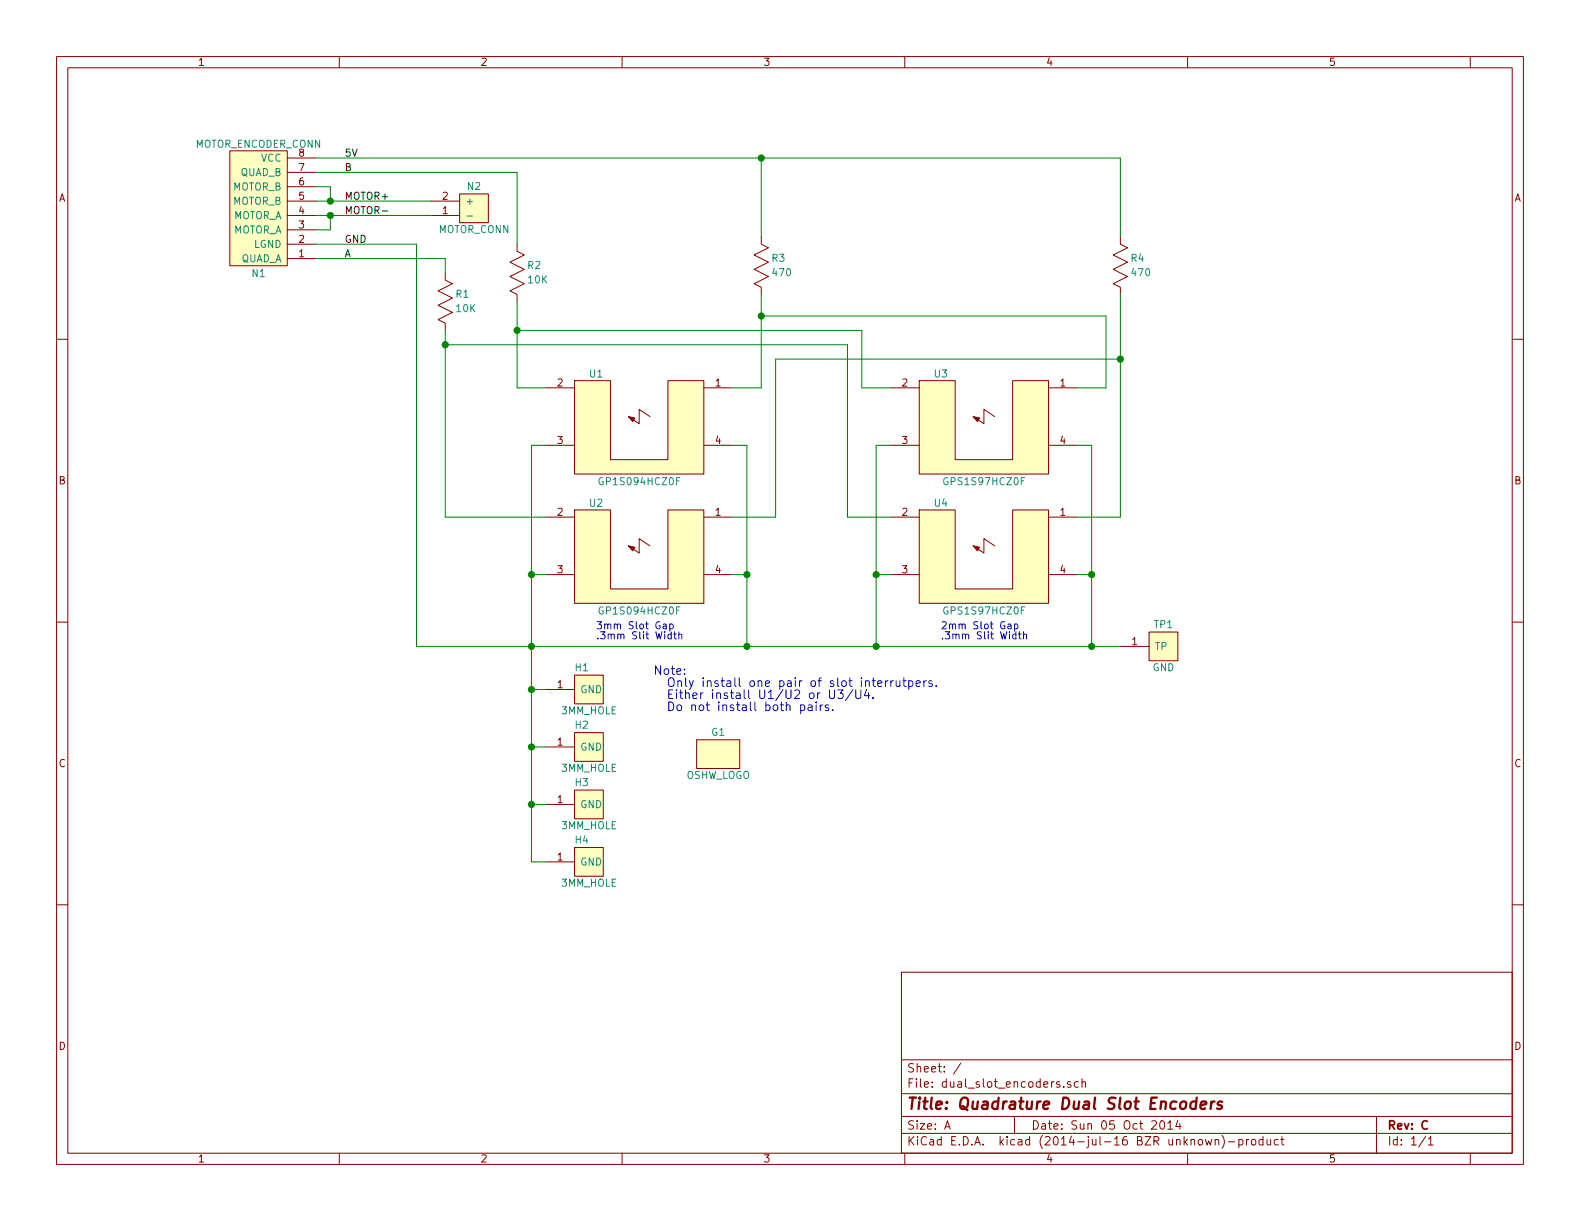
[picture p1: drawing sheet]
EESchema Schematic File Version 2
LIBS:dual_slot_encoders
LIBS:power
LIBS:device
LIBS:transistors
LIBS:conn
LIBS:linear
LIBS:regul
LIBS:74xx
LIBS:cmos4000
LIBS:adc-dac
LIBS:memory
LIBS:xilinx
LIBS:special
LIBS:microcontrollers
LIBS:dsp
LIBS:microchip
LIBS:analog_switches
LIBS:motorola
LIBS:texas
LIBS:intel
LIBS:audio
LIBS:interface
LIBS:digital-audio
LIBS:philips
LIBS:display
LIBS:cypress
LIBS:siliconi
LIBS:opto
LIBS:atmel
LIBS:contrib
LIBS:valves
LIBS:dual_slot_encoders-cache
EELAYER 24 0
EELAYER END
$Descr A 11000 8500
encoding utf-8
Sheet 1 1
Title "Quadrature Dual Slot Encoders"
Date "Sun 05 Oct 2014"
Rev "C"
Comp ""
Comment1 ""
Comment2 ""
Comment3 ""
Comment4 ""
$EndDescr
$Comp
L R_VERT R2
U 1 1
P 3600 1900
F 0 "R2" H 3670 1950 50  0000 L CNN
F 1 "10K" H 3670 1850 50  0000 L CNN
F 2 "dual_slot_encoders:Resistor_Horizontal_400" H 3600 1950 60  0001 C CNN
F 3 "" H 3600 1950 60  0000 C CNN
	1    3600 1900
	1    0    0    -1  
$EndComp
$Comp
L 3MM_HOLE H1
U 1 1
P 4100 4800
F 0 "H1" H 4050 4950 50  0000 C CNN
F 1 "3MM_HOLE" H 4100 4650 50  0000 C CNN
F 2 "dual_slot_encoders:MountingHole_3mm" H 4100 4800 60  0001 C CNN
F 3 "" H 4100 4800 60  0000 C CNN
	1    4100 4800
	1    0    0    -1  
$EndComp
$Comp
L SLOT_OPTOINTERUPTER U3
U 1 1
P 6850 2900
F 0 "U3" H 6550 3195 50  0000 C CNN
F 1 "GPS1S97HCZ0F" H 6850 2445 50  0000 C CNN
F 2 "dual_slot_encoders:GP1S097HCZ0F" H 7200 2700 60  0001 C CNN
F 3 "" H 7200 2700 60  0000 C CNN
	1    6850 2900
	1    0    0    -1  
$EndComp
$Comp
L SLOT_OPTOINTERUPTER U4
U 1 1
P 6850 3800
F 0 "U4" H 6550 4095 50  0000 C CNN
F 1 "GPS1S97HCZ0F" H 6850 3345 50  0000 C CNN
F 2 "dual_slot_encoders:GP1S097HCZ0F" H 7200 3600 60  0001 C CNN
F 3 "" H 7200 3600 60  0000 C CNN
	1    6850 3800
	1    0    0    -1  
$EndComp
$Comp
L SLOT_OPTOINTERUPTER U1
U 1 1
P 4450 2900
F 0 "U1" H 4150 3195 50  0000 C CNN
F 1 "GP1S094HCZ0F" H 4450 2445 50  0000 C CNN
F 2 "dual_slot_encoders:GP1S094HCZ0F" H 4800 2700 60  0001 C CNN
F 3 "" H 4800 2700 60  0000 C CNN
	1    4450 2900
	1    0    0    -1  
$EndComp
$Comp
L SLOT_OPTOINTERUPTER U2
U 1 1
P 4450 3800
F 0 "U2" H 4150 4095 50  0000 C CNN
F 1 "GP1S094HCZ0F" H 4450 3345 50  0000 C CNN
F 2 "dual_slot_encoders:GP1S094HCZ0F" H 4800 3600 60  0001 C CNN
F 3 "" H 4800 3600 60  0000 C CNN
	1    4450 3800
	1    0    0    -1  
$EndComp
Wire Wire Line
	7800 3600 7500 3600
Wire Wire Line
	7700 2700 7500 2700
Wire Wire Line
	7500 4000 7600 4000
Wire Wire Line
	7600 4500 7600 3100
Wire Wire Line
	7600 3100 7500 3100
Wire Wire Line
	5100 4000 5200 4000
Wire Wire Line
	5200 4500 5200 3100
Wire Wire Line
	5200 3100 5100 3100
Wire Wire Line
	5100 3600 5400 3600
Wire Wire Line
	3800 3100 3700 3100
Wire Wire Line
	3700 3100 3700 6000
Wire Wire Line
	3700 4000 3800 4000
Wire Wire Line
	3600 2700 3800 2700
Wire Wire Line
	3600 2100 3600 2700
Wire Wire Line
	3100 3600 3800 3600
Wire Wire Line
	6200 3100 6100 3100
Wire Wire Line
	6100 3100 6100 4500
Wire Wire Line
	6100 4000 6200 4000
Wire Wire Line
	5900 3600 6200 3600
Wire Wire Line
	2900 4500 7800 4500
Connection ~ 5200 4000
Connection ~ 3700 4000
Connection ~ 6100 4000
Connection ~ 5200 4500
Connection ~ 7600 4000
Connection ~ 6100 4500
$Comp
L R_VERT R3
U 1 1
P 5300 1850
F 0 "R3" H 5370 1900 50  0000 L CNN
F 1 "470" H 5370 1800 50  0000 L CNN
F 2 "dual_slot_encoders:Resistor_Horizontal_400" H 5300 1900 60  0001 C CNN
F 3 "" H 5300 1900 60  0000 C CNN
	1    5300 1850
	1    0    0    -1  
$EndComp
Wire Wire Line
	6200 2700 6000 2700
Wire Wire Line
	5300 2700 5100 2700
$Comp
L R_VERT R1
U 1 1
P 3100 2100
F 0 "R1" H 3170 2150 50  0000 L CNN
F 1 "10K" H 3170 2050 50  0000 L CNN
F 2 "dual_slot_encoders:Resistor_Horizontal_400" H 3100 2150 60  0001 C CNN
F 3 "" H 3100 2150 60  0000 C CNN
	1    3100 2100
	1    0    0    -1  
$EndComp
Wire Wire Line
	3100 2300 3100 3600
Wire Wire Line
	7700 2200 5300 2200
Connection ~ 5300 2200
Wire Wire Line
	6000 2300 3600 2300
Connection ~ 3600 2300
Wire Wire Line
	6000 2700 6000 2300
Wire Wire Line
	5900 3600 5900 2400
Wire Wire Line
	5900 2400 3100 2400
Connection ~ 3100 2400
$Comp
L 3MM_HOLE H2
U 1 1
P 4100 5200
F 0 "H2" H 4050 5350 50  0000 C CNN
F 1 "3MM_HOLE" H 4100 5050 50  0000 C CNN
F 2 "dual_slot_encoders:MountingHole_3mm" H 4100 5200 60  0001 C CNN
F 3 "" H 4100 5200 60  0000 C CNN
	1    4100 5200
	1    0    0    -1  
$EndComp
$Comp
L 3MM_HOLE H3
U 1 1
P 4100 5600
F 0 "H3" H 4050 5750 50  0000 C CNN
F 1 "3MM_HOLE" H 4100 5450 50  0000 C CNN
F 2 "dual_slot_encoders:MountingHole_3mm" H 4100 5600 60  0001 C CNN
F 3 "" H 4100 5600 60  0000 C CNN
	1    4100 5600
	1    0    0    -1  
$EndComp
$Comp
L 3MM_HOLE H4
U 1 1
P 4100 6000
F 0 "H4" H 4050 6150 50  0000 C CNN
F 1 "3MM_HOLE" H 4100 5850 50  0000 C CNN
F 2 "dual_slot_encoders:MountingHole_3mm" H 4100 6000 60  0001 C CNN
F 3 "" H 4100 6000 60  0000 C CNN
	1    4100 6000
	1    0    0    -1  
$EndComp
Wire Wire Line
	3700 6000 3800 6000
Connection ~ 3700 4500
Wire Wire Line
	3800 4800 3700 4800
Connection ~ 3700 4800
Wire Wire Line
	3800 5200 3700 5200
Connection ~ 3700 5200
Wire Wire Line
	3800 5600 3700 5600
Connection ~ 3700 5600
Wire Wire Line
	2900 4500 2900 1700
Wire Wire Line
	2900 1700 2200 1700
Wire Wire Line
	3100 1900 3100 1800
Wire Wire Line
	3100 1800 2200 1800
Wire Wire Line
	3600 1700 3600 1200
Wire Wire Line
	3600 1200 2200 1200
Wire Wire Line
	5300 1650 5300 1100
Wire Wire Line
	2200 1100 7800 1100
Text Notes 4150 4450 0    50   ~ 0
3mm Slot Gap\n.3mm Slit Width
Text Label 2400 1700 0    50   ~ 0
GND
Text Label 2400 1100 0    50   ~ 0
5V
Text Label 2400 1800 0    50   ~ 0
A
Text Label 2400 1200 0    50   ~ 0
B
$Comp
L OSHW_LOGO G1
U 1 1
P 5000 5250
F 0 "G1" H 5000 5400 50  0000 C CNN
F 1 "OSHW_LOGO" H 5000 5100 50  0000 C CNN
F 2 "dual_slot_encoders:OSHW_LOGO_200mil" H 5000 5250 50  0001 C CNN
F 3 "" H 5000 5250 50  0000 C CNN
	1    5000 5250
	1    0    0    -1  
$EndComp
$Comp
L R_VERT R4
U 1 1
P 7800 1850
F 0 "R4" H 7870 1900 50  0000 L CNN
F 1 "470" H 7870 1800 50  0000 L CNN
F 2 "dual_slot_encoders:Resistor_Horizontal_400" H 7800 1900 60  0001 C CNN
F 3 "" H 7800 1900 60  0000 C CNN
	1    7800 1850
	1    0    0    -1  
$EndComp
Wire Wire Line
	5300 2050 5300 2700
Wire Wire Line
	7700 2700 7700 2200
Wire Wire Line
	7800 1100 7800 1650
Connection ~ 5300 1100
Wire Wire Line
	7800 2050 7800 3600
Wire Wire Line
	5400 3600 5400 2500
Wire Wire Line
	5400 2500 7800 2500
Connection ~ 7800 2500
$Comp
L TEST_POINT TP1
U 1 1
P 8100 4500
F 0 "TP1" H 8100 4650 50  0000 C CNN
F 1 "GND" H 8100 4350 50  0000 C CNN
F 2 "dual_slot_encoders:Pin_Header_Straight_1x01" H 8100 4500 60  0001 C CNN
F 3 "" H 8100 4500 60  0000 C CNN
	1    8100 4500
	1    0    0    -1  
$EndComp
Connection ~ 7600 4500
Text Notes 6550 4450 0    50   ~ 0
2mm Slot Gap\n.3mm Slit Width
Text Notes 4550 4950 0    60   ~ 0
Note:\n  Only install one pair of slot interrutpers.\n  Either install U1/U2 or U3/U4.\n  Do not install both pairs.
$Comp
L MOTOR_ENCODER_CONN N1
U 1 1
P 1800 1450
F 0 "N1" H 1800 1900 50  0000 C CNN
F 1 "MOTOR_ENCODER_CONN" H 1800 1000 50  0000 C CNN
F 2 "dual_slot_encoders:Pin_Header_Straight_2x04_Shrouded" H 1800 1450 60  0001 C CNN
F 3 "" H 1800 1450 60  0000 C CNN
	1    1800 1450
	-1   0    0    1   
$EndComp
Wire Wire Line
	2200 1400 3000 1400
Wire Wire Line
	2300 1400 2300 1300
Wire Wire Line
	2300 1300 2200 1300
Wire Wire Line
	2200 1600 2300 1600
Wire Wire Line
	2300 1600 2300 1500
Wire Wire Line
	2200 1500 3000 1500
$Comp
L MOTOR_CONN N2
U 1 1
P 3300 1450
F 0 "N2" H 3300 1600 50  0000 C CNN
F 1 "MOTOR_CONN" H 3300 1300 50  0000 C CNN
F 2 "dual_slot_encoders:5MM_TERMINAL_BLOCK_2_POS" H 3300 1450 60  0001 C CNN
F 3 "" H 3300 1450 60  0000 C CNN
	1    3300 1450
	1    0    0    -1  
$EndComp
Connection ~ 2300 1400
Connection ~ 2300 1500
Text Label 2400 1400 0    50   ~ 0
MOTOR+
Text Label 2400 1500 0    50   ~ 0
MOTOR-
$EndSCHEMATC
